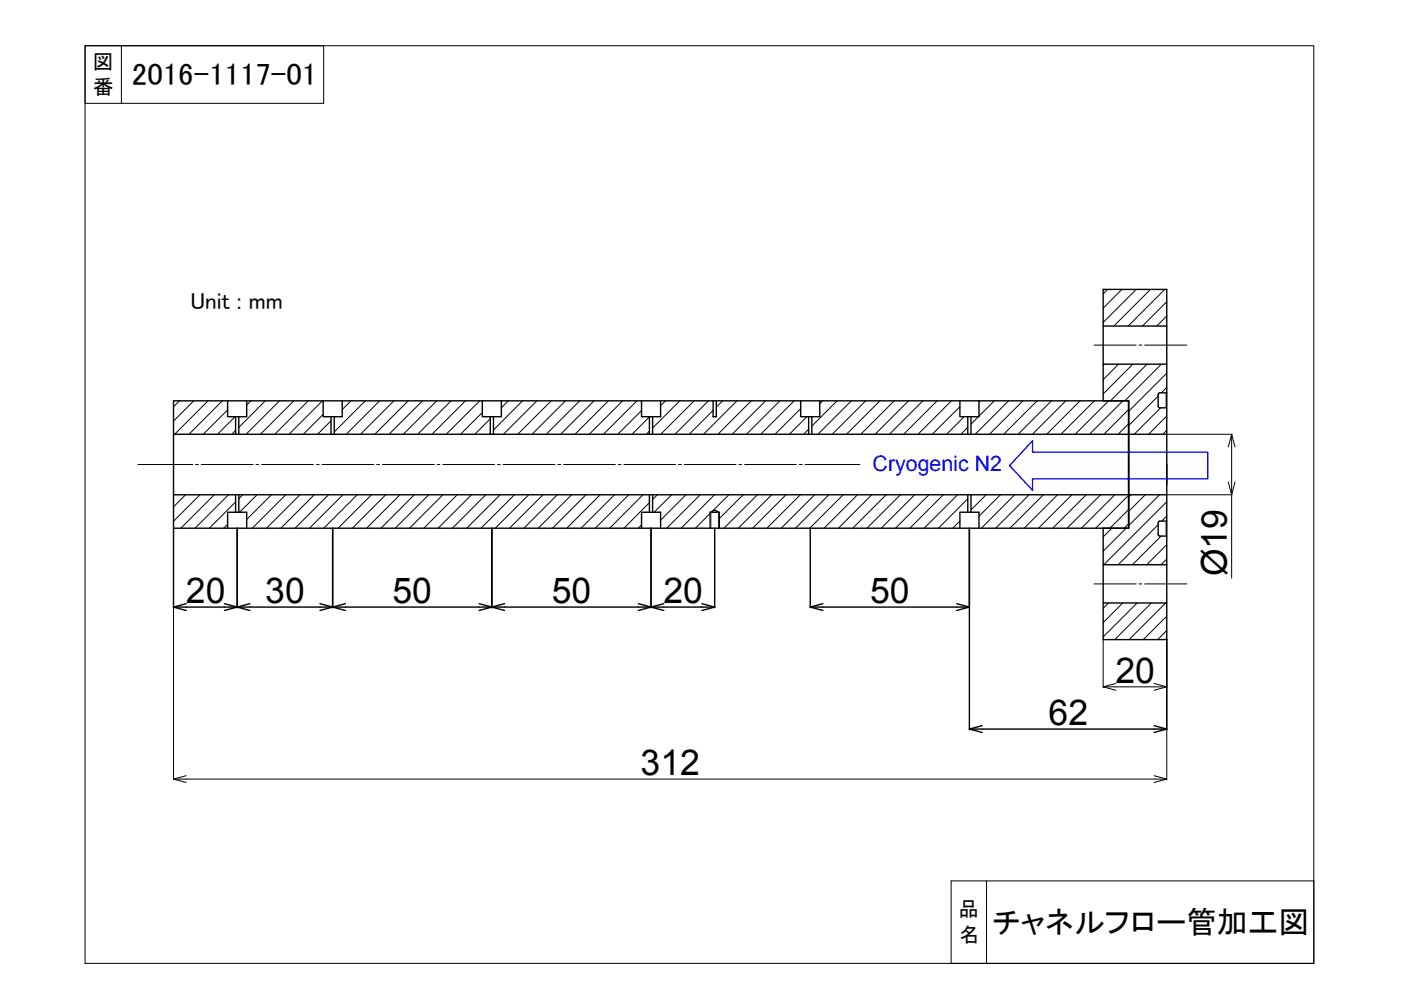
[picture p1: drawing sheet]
<svg xmlns="http://www.w3.org/2000/svg" width="297mm" height="210mm" viewBox="0 0 297 210" stroke-linecap="round" stroke-linejoin="round" font-family="sans-serif">
<!-- layer: ACR Hatch -->
<g fill="none" stroke="#000" stroke-width=".21">
<path d="M234.1 77.2l-.2 .3M234.8 61.4l-.9 .9M237.2 77.2l-3.3 3.3M237.8 61.4l-3.9 3.9M240.2 77.2l-6.3 6.3M240.9 61.4l-7 7M243.2 77.2l-7.7 7.8M243.9 61.4l-7.7 7.7M246.2 77.2l-7.7 7.8M247 61.4l-7.8 7.7M247.4 64l-5.2 5.1M247.4 67l-2.1 2.1"/>
<path d="M247.4 79.1l-8.1 8.1M38.1 85l-1.3 1.3M41.1 85l-4.3 4.3M44.1 85l-7.1 7.1M47.1 85l-7 7.1M48.3 86.9l-5.2 5.2M49.8 88.3l-3.7 3.8M50 91.3l-.9 .8M53.2 85l-.9 .9M56.2 85l-5.6 5.6M59.3 85l-7.1 7.1M62.3 85l-7.1 7.1"/>
<path d="M65.3 85l-7 7.1M68.4 85l-7.1 7.1M68.5 87.9l-4.2 4.2M70.2 89.2l-2.9 2.9M71.1 88.3l-.2 .2M74.4 85l-1.8 1.8M77.4 85l-6.5 6.6M80.5 85l-7.1 7.1M83.5 85l-7.1 7.1M86.6 85l-7.1 7.1M89.6 85l-7.1 7.1M92.6 85l-7.1 7.1"/>
<path d="M95.6 85l-7 7.1M98.7 85l-7.1 7.1M101.7 85l-7.1 7.1M102.3 87.5l-4.7 4.6M103.9 88.8l-3.2 3.3M103.9 91.8l-.2 .3M107.8 85l-1.5 1.4M110.8 85l-6.2 6.2M113.8 85l-7.1 7.1M116.9 85l-7.1 7.1M119.9 85l-7.1 7.1M122.9 85l-7.1 7.1"/>
<path d="M125.9 85l-7 7.1M129 85l-7.1 7.1M132 85l-7.1 7.1M135 85l-7 7.1M136 87.1l-5 5M137.7 88.4l-3.7 3.7M137.7 91.4l-.6 .7M141.1 85l-1 1M144.1 85l-5.7 5.7M147.2 85l-7.1 7.1M150.2 85l-7.1 7.1M151.2 87l-5.1 5.1"/>
<path d="M153.2 85l-1.3 1.3M156.3 85l-7.1 7.1M159.3 85l-7.1 7.1M162.3 85l-7.1 7.1M165.4 85l-7.1 7.1M168.4 85l-7.1 7.1M169.8 86.6l-5.5 5.5M171.1 88.3l-3.7 3.8M171.5 91l-1.1 1.1M174.4 85l-.6 .6M177.5 85l-5.4 5.3M180.5 85l-7.1 7.1"/>
<path d="M183.5 85l-7.1 7.1M186.6 85l-7.1 7.1M189.6 85l-7.1 7.1M192.6 85l-7.1 7.1M195.7 85l-7.1 7.1M198.7 85l-7.1 7.1M201.7 85l-7.1 7.1M203.5 86.2l-5.8 5.9M204.4 88.3l-3.7 3.8M205.2 90.6l-1.5 1.5M207.4 88.3l-1.5 1.6M207.8 85l-.2 .2"/>
<path d="M210.8 85l-3.2 3.2M213.8 85l-7 7.1M216.9 85l-7.1 7.1M219.9 85l-7.1 7.1M222.9 85l-7 7.1M226 85l-7.1 7.1M229 85l-7.1 7.1M232 85l-7.1 7.1M235.1 85l-7.1 7.1M238.1 85l-7.1 7.1M239.3 86.8l-5.3 5.3M239.3 89.9l-2.2 2.2"/>
<path d="M245.6 84l-6.3 6.2M246.1 86.5l-5.6 5.6M247.4 82.1l-1.2 1.2M247.4 88.2l-3.9 3.9M247.4 91.2l-.9 .9M39.3 104.9l-2.5 2.6M42.4 104.9l-5.6 5.6M45.4 104.9l-7.1 7.1M48.3 111.1l-.9 .9M48.5 104.9l-7.1 7.1M50 106.4l-5.6 5.6M51.5 104.9l-.9 .8"/>
<path d="M54.5 104.9l-3.7 3.7M57.6 104.9l-5.3 5.2M60.6 104.9l-7.1 7.1M63.6 104.9l-7.1 7.1M66.6 104.9l-7.1 7.1M69.7 104.9l-7.1 7.1M72.7 104.9l-7.1 7.1M75.7 104.9l-7.1 7.1M78.8 104.9l-7.1 7.1M81.8 104.9l-7.1 7.1M84.8 104.9l-7.1 7.1M87.8 104.9l-7 7.1"/>
<path d="M90.9 104.9l-7.1 7.1M93.9 104.9l-7.1 7.1M96.9 104.9l-7 7.1M100 104.9l-7.1 7.1M103 104.9l-7.1 7.1M106 104.9l-7 7.1M109.1 104.9l-7.1 7.1M112.1 104.9l-7.1 7.1M115.1 104.9l-7.1 7.1M118.2 104.9l-7.1 7.1M121.2 104.9l-7.1 7.1M124.2 104.9l-7.1 7.1"/>
<path d="M127.3 104.9l-7.1 7.1M130.3 104.9l-7.1 7.1M133.3 104.9l-7.1 7.1M136 111.3l-.7 .7M136.3 104.9l-7 7.1M137.7 106.6l-5.4 5.4M139.4 104.9l-1 1M142.4 104.9l-3.7 3.7M145.4 104.9l-5.3 5.4M148.5 104.9l-7.1 7.1M150.5 108.9l-3.1 3.1M150.5 111.9v.1"/>
<path d="M151.5 104.9l-7.1 7.1M154.5 104.9l-3.6 3.6M157.6 104.9l-5.1 5M160.6 104.9l-7.1 7.1M163.6 104.9l-7.1 7.1M166.6 104.9l-7 7.1M169.7 104.9l-7.1 7.1M172.7 104.9l-7.1 7.1M175.7 104.9l-7 7.1M178.8 104.9l-7.1 7.1M181.8 104.9l-7.1 7.1M184.8 104.9l-7 7.1"/>
<path d="M187.9 104.9l-7.1 7.1M190.9 104.9l-7.1 7.1M193.9 104.9l-7.1 7.1M197 104.9l-7.1 7.1M200 104.9l-7.1 7.1M203 104.9l-7.1 7.1M203.5 110.5l-1.5 1.5M205.2 105.7l-6.2 6.3M206.1 104.9l-.2 .2M209.1 104.9l-3.2 3.2M212.1 104.9l-4.5 4.6M215.1 104.9l-7 7.1"/>
<path d="M218.2 104.9l-7.1 7.1M221.2 104.9l-7.1 7.1M224.2 104.9l-7.1 7.1M227.3 104.9l-7.1 7.1M230.3 104.9l-7.1 7.1M233.3 104.9l-7 7.1M235.7 112l-1.8 1.8M236.4 104.9l-7.1 7.1M238.8 112l-4.9 4.9M239.3 105l-7 7M239.3 108l-4 4M239.3 111.1l-.9 .9"/>
<path d="M239.8 104.9l-.5 .5M242.8 104.9l-3.5 3.5M245.6 111.3l-8.5 8.4M245.9 104.9l-6.6 6.6M246.2 113.7l-6.1 6M247.4 106.4l-13.4 13.3M247.4 109.4l-1.1 1.1M247.4 115.5l-4.3 4.2M247.4 118.5l-1.3 1.2M235 127.8l-1.1 1.2M238 127.8l-4.1 4.2M241.1 127.8l-7.2 7.2"/>
<path d="M244.1 127.8l-7.8 7.8M247.1 127.8l-7.7 7.8M247.4 130.6l-5 5M247.4 133.7l-2 1.9"/>
</g>
<!-- layer: CHAN BODY OUTER -->
<g fill="none" stroke="#000" stroke-width=".3">
<path d="M36.8 92.1h202.5M48.3 85v3.3h4v-3.3M50 88.3v3.8M50.6 88.3v3.8M68.5 85v3.3h4.1v-3.3M70.2 88.3v3.8M70.9 88.3v3.8M102.3 85v3.3h4v-3.3M103.9 88.3v3.8M104.6 88.3v3.8M136 85v3.3h4.1v-3.3M137.7 88.3v3.8"/>
<path d="M138.4 88.3v3.8M151.2 85v3.3h.7v-3.3M169.8 85v3.3h4v-3.3M171.5 88.3v3.8M172.1 88.3v3.8M203.5 85v3.3h4.1v-3.3M205.2 88.3v3.8M205.9 88.3v3.8M239.3 85v27M239.3 85h-202.5v27h202.5M36.8 104.9h202.5M48.3 112v-3.4h4v3.4"/>
<path d="M50 104.9v3.7M50.6 104.9v3.7M136 112v-3.4h4.1v3.4M137.7 104.9v3.7M138.4 104.9v3.7M150.5 108.6h2M150.7 108.6l.8-.5 .8 .5M203.5 112v-3.4h4.1v3.4M205.2 104.9v3.7M205.9 104.9v3.7"/>
</g>
<!-- layer: CHAN Center -->
<g fill="none" stroke="#000" stroke-width=".21">
<path d="M29.2 98.5h11.7M41.5 98.5h.6M42.7 98.5h11M54.3 98.5h.6M55.5 98.5h11M67.1 98.5h.6M68.3 98.5h11M79.9 98.5h.6M81.1 98.5h11M92.7 98.5h.6M93.9 98.5h11M105.5 98.5h.6"/>
<path d="M106.7 98.5h11M118.3 98.5h.6M119.5 98.5h11M131.1 98.5h.6M132.3 98.5h11M143.9 98.5h.6M145.1 98.5h11M156.7 98.5h.6M157.9 98.5h11M169.5 98.5h.6M170.7 98.5h11.6M150.7 108.6v3.4"/>
<path d="M152.4 108.6v3.4"/>
</g>
<!-- layer: CHAN BODY inner -->
<path d="M150.5 108.6v3.4M152.5 108.6v3.4" fill="none" stroke="#000" stroke-width=".21"/>
<!-- layer: CHAN Dim -->
<g fill="none" stroke="#000" stroke-width=".3">
<path d="M36.8 112v16.8M50.3 112v16.8M70.5 112v16.8M104.3 112v16.8M138 112v16.8M151.5 112v16.8M171.8 112v16.8M205.5 112v42.7M39.5 128.7h8.1M53 128.7h14.8M73.2 128.7h28.4M107 128.7h28.3"/>
<path d="M140.7 128.7h8.1M174.5 128.7h28.3M247.4 135.6v19.1M208.2 154.6h36.5"/>
</g>
<!-- layer: 0 -->
<g fill="none" stroke="#000" stroke-width=".3">
<path d="M36.8 128.7h2.7M39.5 128l-2.7 .7 2.7 .7M47.6 128l2.7 .7-2.7 .7M47.6 128.7h5.4M53 128l-2.7 .7 2.7 .7M67.8 128l2.7 .7-2.7 .7M67.8 128.7h5.4M73.2 128l-2.7 .7 2.7 .7M101.6 128l2.7 .7-2.7 .7M101.6 128.7h5.4M107 128l-2.7 .7 2.7 .7M135.3 128l2.7 .7-2.7 .7"/>
<path d="M135.3 128.7h5.4M140.7 128l-2.7 .7 2.7 .7M148.8 128l2.7 .7-2.7 .7M148.8 128.7h2.7M171.8 128.7h2.7M174.5 128l-2.7 .7 2.7 .7M202.8 128l2.7 .7-2.7 .7M202.8 128.7h2.7M205.5 154.6h2.7M208.2 153.9l-2.7 .7 2.7 .7M244.7 153.9l2.7 .7-2.7 .7M244.7 154.6h2.7"/>
</g>
<!-- layer: ACR_BODY OUTER -->
<path d="M233.9 61.4h13.5v74.2h-13.5v-23.6h5.4v-27h-5.4zM233.9 69.1h13.5M233.9 77.2h13.5M239.3 92.1h8.1M247.3 83.3v3.2M247.4 83.2l-1.5 .1-.3 .3v2.7l.3 .1 1.5 .2M233.9 119.7h13.5M239.3 104.9h8.1M247.3 110.5v3.2M247.4 110.4l-1.5 .1-.3 .3v2.7l.3 .1 1.5 .2M233.9 127.8h13.5" fill="none" stroke="#000" stroke-width=".3"/>
<!-- layer: ACR_CENTER -->
<path d="M232 73.2h8.9M241.5 73.2h.6M242.7 73.2h8.9M232 123.8h8.9M241.5 123.8h.6M242.7 123.8h8.9" fill="none" stroke="#000" stroke-width=".21"/>
<!-- layer: SUS_BODY OUTER -->
<path d="M247.4 98.5v4.2" fill="none" stroke="#000" stroke-width=".3"/>
<!-- layer: ACR_Dim -->
<path d="M247.4 92.1h13.8M261.1 94.8v7.4M36.8 112v53.3M247.4 104.9h13.8M261.1 104.9v17.7M233.9 135.6v10.2M247.4 135.6v29.7M236.6 145.6h8.1M39.5 165.2h205.2" fill="none" stroke="#000" stroke-width=".21"/>
<!-- layer: 0 -->
<path d="M260.4 94.8l.7-2.7 .8 2.7M261.1 92.1v2.7M260.4 102.2l.7 2.7 .8-2.7M261.1 102.2v2.7M233.9 145.6h2.7M236.6 144.9l-2.7 .7 2.7 .7M244.7 144.9l2.7 .7-2.7 .7M244.7 145.6h2.7M36.8 165.2h2.7M39.5 164.5l-2.7 .7 2.7 .7M244.7 164.5l2.7 .7-2.7 .7M244.7 165.2h2.7" fill="none" stroke="#000" stroke-width=".21"/>
<!-- layer: MainC BODY OUTER -->
<path d="M218.9 93.5v2.4h37.2v5.6h-37.2v2.5l-4.8-5.3z" fill="none" stroke="#00f" stroke-width=".3"/>
<!-- layer: SUS_BODY OUTER -->
<path d="M18 9.7h260.6v194.6h-260.6z" fill="none" stroke="#000" stroke-width=".21"/>
<!-- layer: SUS_Dim -->
<path d="M18 9.7h50.6v12.2h-50.6zM25.7 9.7v12.2M201.7 186.8h76.9v17.5h-76.9zM209.2 186.8v17.5" fill="none" stroke="#000" stroke-width=".21"/>
<g font-size="7.5">
<text x="260.1" y="122.2" transform="rotate(-90 260.1 122.2)">Ø19</text>
<text x="39.4" y="128">20</text>
<text x="56.2" y="127.9">30</text>
<text x="83.2" y="128">50</text>
<text x="117" y="128">50</text>
<text x="140.7" y="128">20</text>
<text x="184.5" y="128">50</text>
<text x="236.5" y="144.8">20</text>
<text x="222.3" y="153.8">62</text>
<text x="135.8" y="164.4">312</text>
</g>
<g font-size="6.5">
<text x="28" y="18.1">2016-1117-01</text>
<text x="210.4" y="197.9">チャネルフロー管加工図</text>
</g>
<text font-size="4.9" x="40.4" y="65.5">Unit : mm</text>
<text font-size="4.5" fill="#00f" x="185" y="99.8">Cryogenic N2</text>
<g font-size="4.4">
<text x="19.7" y="14.5">図</text>
<text x="19.7" y="20">番</text>
<text x="203.2" y="194.3">品</text>
<text x="203.4" y="199.8">名</text>
</g>
</svg>
